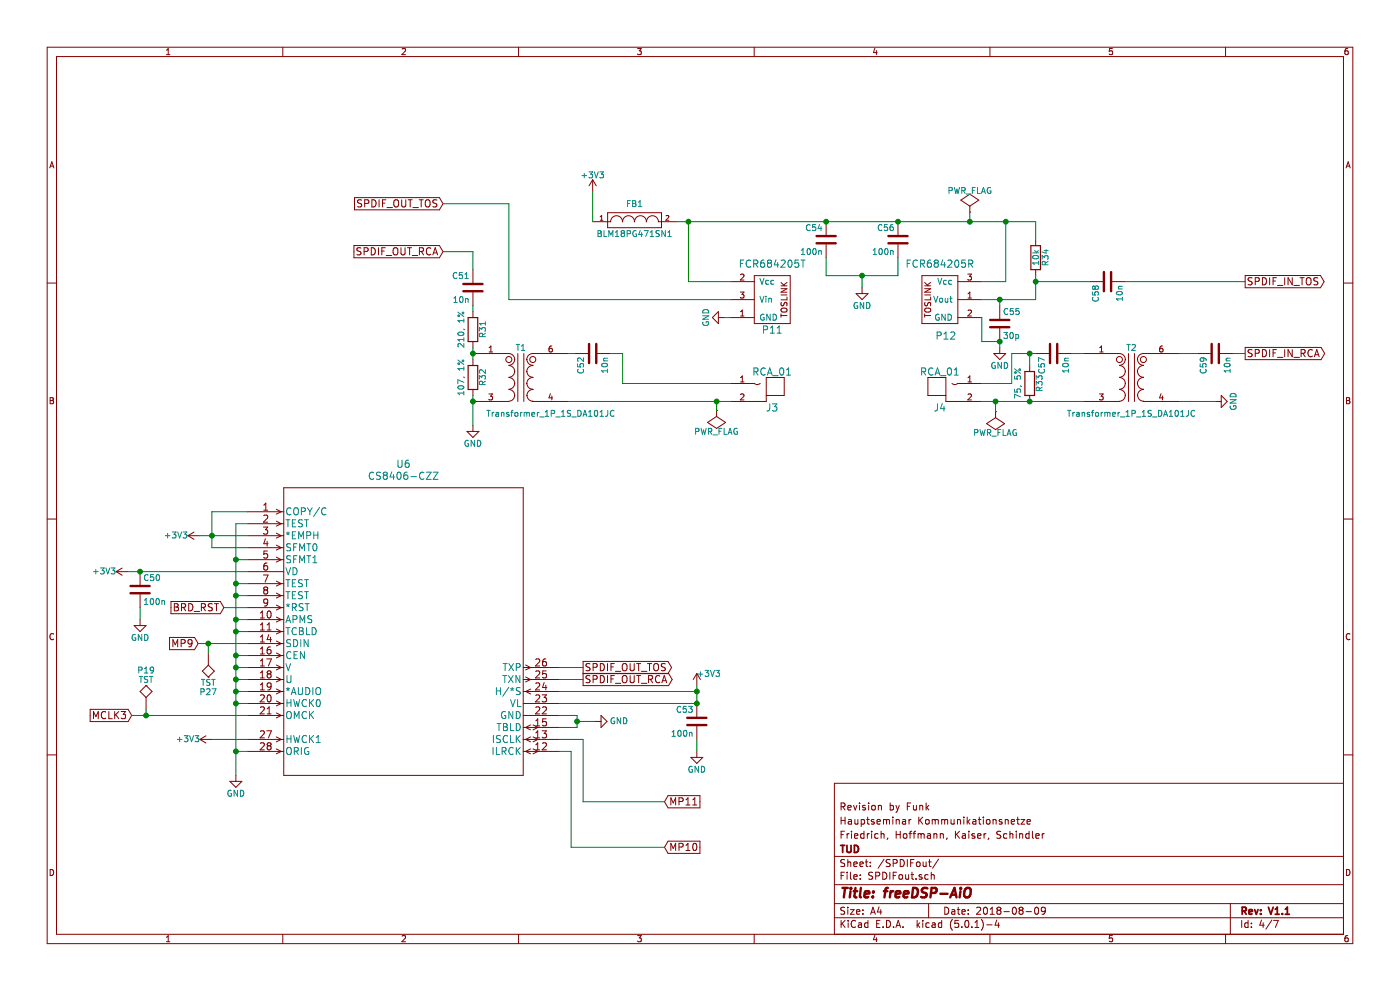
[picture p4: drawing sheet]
EESchema Schematic File Version 4
LIBS:smd_aio-cache
EELAYER 26 0
EELAYER END
$Descr A4 11693 8268
encoding utf-8
Sheet 4 7
Title "freeDSP-AiO"
Date "2018-08-09"
Rev "V1.1"
Comp "TUD"
Comment1 "Friedrich, Hoffmann, Kaiser, Schindler"
Comment2 "Hauptseminar Kommunikationsnetze"
Comment3 "Revision by Funk"
Comment4 ""
$EndDescr
$Comp
L smd_aio-rescue:CS8406-CZZ U6
U 1 1
P 2070 4270
F 0 "U6" H 3370 4670 60  0000 C CNN
F 1 "CS8406-CZZ" H 3370 4570 60  0000 C CNN
F 2 "footprints_CS8406-CZZ:CS8406-CZZ" H 3370 4510 60  0001 C CNN
F 3 "" H 2070 4270 60  0000 C CNN
	1    2070 4270
	1    0    0    -1  
$EndComp
$Comp
L smd_aio-rescue:GND #PWR090
U 1 1
P 1970 6470
F 0 "#PWR090" H 1970 6220 50  0001 C CNN
F 1 "GND" H 1970 6320 50  0000 C CNN
F 2 "" H 1970 6470 60  0000 C CNN
F 3 "" H 1970 6470 60  0000 C CNN
	1    1970 6470
	1    0    0    -1  
$EndComp
$Comp
L smd_aio-rescue:+3V3 #PWR091
U 1 1
P 1770 6170
F 0 "#PWR091" H 1770 6020 50  0001 C CNN
F 1 "+3V3" V 1770 6370 50  0000 C CNN
F 2 "" H 1770 6170 60  0000 C CNN
F 3 "" H 1770 6170 60  0000 C CNN
	1    1770 6170
	0    -1   -1   0   
$EndComp
$Comp
L smd_aio-rescue:+3V3 #PWR092
U 1 1
P 1670 4470
F 0 "#PWR092" H 1670 4320 50  0001 C CNN
F 1 "+3V3" V 1670 4670 50  0000 C CNN
F 2 "" H 1670 4470 60  0000 C CNN
F 3 "" H 1670 4470 60  0000 C CNN
	1    1670 4470
	0    -1   -1   0   
$EndComp
$Comp
L smd_aio-rescue:+3V3 #PWR093
U 1 1
P 1070 4770
F 0 "#PWR093" H 1070 4620 50  0001 C CNN
F 1 "+3V3" V 1070 4970 50  0000 C CNN
F 2 "" H 1070 4770 60  0000 C CNN
F 3 "" H 1070 4770 60  0000 C CNN
	1    1070 4770
	0    -1   -1   0   
$EndComp
$Comp
L smd_aio-rescue:C C50
U 1 1
P 1170 4920
F 0 "C50" H 1195 5020 50  0000 L CNN
F 1 "100n" H 1195 4820 50  0000 L CNN
F 2 "fdsp_capacitor:C_1206_HandSoldering" H 1208 4770 30  0001 C CNN
F 3 "" H 1170 4920 60  0000 C CNN
	1    1170 4920
	1    0    0    -1  
$EndComp
$Comp
L smd_aio-rescue:GND #PWR094
U 1 1
P 1170 5170
F 0 "#PWR094" H 1170 4920 50  0001 C CNN
F 1 "GND" H 1170 5020 50  0000 C CNN
F 2 "" H 1170 5170 60  0000 C CNN
F 3 "" H 1170 5170 60  0000 C CNN
	1    1170 5170
	1    0    0    -1  
$EndComp
Text GLabel 1870 5070 0    60   Input ~ 0
BRD_RST
Text GLabel 1655 5370 0    60   Input ~ 0
MP9
Text GLabel 5550 7070 2    60   Input ~ 0
MP10
Text GLabel 5550 6690 2    60   Input ~ 0
MP11
Text GLabel 1100 5970 0    60   Input ~ 0
MCLK3
$Comp
L smd_aio-rescue:GND #PWR095
U 1 1
P 4970 6020
F 0 "#PWR095" H 4970 5770 50  0001 C CNN
F 1 "GND" V 4970 5820 50  0000 C CNN
F 2 "" H 4970 6020 60  0000 C CNN
F 3 "" H 4970 6020 60  0000 C CNN
	1    4970 6020
	0    -1   -1   0   
$EndComp
Text GLabel 4870 5570 2    60   Output ~ 0
SPDIF_OUT_TOS
$Comp
L smd_aio-rescue:+3V3 #PWR096
U 1 1
P 5820 5720
F 0 "#PWR096" H 5820 5570 50  0001 C CNN
F 1 "+3V3" H 5720 5820 50  0000 C CNN
F 2 "" H 5820 5720 60  0000 C CNN
F 3 "" H 5820 5720 60  0000 C CNN
	1    5820 5720
	-1   0    0    -1  
$EndComp
$Comp
L smd_aio-rescue:C C53
U 1 1
P 5820 6020
F 0 "C53" H 5845 6120 50  0000 L CNN
F 1 "100n" H 5845 5920 50  0000 L CNN
F 2 "fdsp_capacitor:C_1206_HandSoldering" H 5858 5870 30  0001 C CNN
F 3 "" H 5820 6020 60  0000 C CNN
	1    5820 6020
	-1   0    0    -1  
$EndComp
$Comp
L smd_aio-rescue:GND #PWR097
U 1 1
P 5820 6270
F 0 "#PWR097" H 5820 6020 50  0001 C CNN
F 1 "GND" H 5820 6120 50  0000 C CNN
F 2 "" H 5820 6270 60  0000 C CNN
F 3 "" H 5820 6270 60  0000 C CNN
	1    5820 6270
	-1   0    0    -1  
$EndComp
$Comp
L smd_aio-rescue:Transformer_1P_1S_DA101MC T1
U 1 1
P 4350 3150
F 0 "T1" H 4350 3400 50  0000 C CNN
F 1 "Transformer_1P_1S_DA101JC" H 4600 2850 50  0000 C CNN
F 2 "DA101JC:DA101JC" H 4350 3150 50  0001 C CNN
F 3 "" H 4350 3150 50  0001 C CNN
	1    4350 3150
	1    0    0    -1  
$EndComp
$Comp
L smd_aio-rescue:Transformer_1P_1S_DA101MC T2
U 1 1
P 9450 3150
F 0 "T2" H 9450 3400 50  0000 C CNN
F 1 "Transformer_1P_1S_DA101JC" H 9450 2850 50  0000 C CNN
F 2 "DA101JC:DA101JC" H 9450 3150 50  0001 C CNN
F 3 "" H 9450 3150 50  0001 C CNN
	1    9450 3150
	1    0    0    -1  
$EndComp
$Comp
L smd_aio-rescue:C C52
U 1 1
P 4950 2950
F 0 "C52" H 4975 3050 50  0000 L CNN
F 1 "10n" H 4975 2850 50  0000 L CNN
F 2 "fdsp_capacitor:C_1206_HandSoldering" H 4988 2800 30  0001 C CNN
F 3 "" H 4950 2950 60  0000 C CNN
	1    4950 2950
	0    -1   1    0   
$EndComp
$Comp
L smd_aio-rescue:C C54
U 1 1
P 6900 2000
F 0 "C54" H 6925 2100 50  0000 L CNN
F 1 "100n" H 6925 1900 50  0000 L CNN
F 2 "fdsp_capacitor:C_1206_HandSoldering" H 6938 1850 30  0001 C CNN
F 3 "" H 6900 2000 60  0000 C CNN
	1    6900 2000
	-1   0    0    -1  
$EndComp
$Comp
L smd_aio-rescue:C C56
U 1 1
P 7500 2000
F 0 "C56" H 7525 2100 50  0000 L CNN
F 1 "100n" H 7525 1900 50  0000 L CNN
F 2 "fdsp_capacitor:C_1206_HandSoldering" H 7538 1850 30  0001 C CNN
F 3 "" H 7500 2000 60  0000 C CNN
	1    7500 2000
	-1   0    0    -1  
$EndComp
$Comp
L smd_aio-rescue:C C51
U 1 1
P 3950 2400
F 0 "C51" H 3975 2500 50  0000 L CNN
F 1 "10n" H 3975 2300 50  0000 L CNN
F 2 "fdsp_capacitor:C_1206_HandSoldering" H 3988 2250 30  0001 C CNN
F 3 "" H 3950 2400 60  0000 C CNN
	1    3950 2400
	-1   0    0    -1  
$EndComp
$Comp
L smd_aio-rescue:C C57
U 1 1
P 8800 2950
F 0 "C57" H 8825 3050 50  0000 L CNN
F 1 "10n" H 8825 2850 50  0000 L CNN
F 2 "fdsp_capacitor:C_1206_HandSoldering" H 8838 2800 30  0001 C CNN
F 3 "" H 8800 2950 60  0000 C CNN
	1    8800 2950
	0    -1   1    0   
$EndComp
$Comp
L smd_aio-rescue:C C59
U 1 1
P 10150 2950
F 0 "C59" H 10175 3050 50  0000 L CNN
F 1 "10n" H 10175 2850 50  0000 L CNN
F 2 "fdsp_capacitor:C_1206_HandSoldering" H 10188 2800 30  0001 C CNN
F 3 "" H 10150 2950 60  0000 C CNN
	1    10150 2950
	0    -1   1    0   
$EndComp
$Comp
L smd_aio-rescue:R R32
U 1 1
P 3950 3150
F 0 "R32" V 4030 3150 50  0000 C CNN
F 1 "107, 1%" V 3850 3150 50  0000 C CNN
F 2 "fdsp_resistor:R_1206_HandSoldering" V 3880 3150 30  0001 C CNN
F 3 "" H 3950 3150 30  0000 C CNN
	1    3950 3150
	1    0    0    -1  
$EndComp
$Comp
L smd_aio-rescue:R R31
U 1 1
P 3950 2750
F 0 "R31" V 4030 2750 50  0000 C CNN
F 1 "210, 1%" V 3850 2750 50  0000 C CNN
F 2 "fdsp_resistor:R_1206_HandSoldering" V 3880 2750 30  0001 C CNN
F 3 "" H 3950 2750 30  0000 C CNN
	1    3950 2750
	1    0    0    -1  
$EndComp
$Comp
L smd_aio-rescue:R R34
U 1 1
P 8650 2150
F 0 "R34" V 8730 2150 50  0000 C CNN
F 1 "10k" V 8650 2150 50  0000 C CNN
F 2 "fdsp_resistor:R_1206_HandSoldering" V 8580 2150 30  0001 C CNN
F 3 "" H 8650 2150 30  0000 C CNN
	1    8650 2150
	1    0    0    -1  
$EndComp
$Comp
L smd_aio-rescue:R R33
U 1 1
P 8600 3200
F 0 "R33" V 8680 3200 50  0000 C CNN
F 1 "75, 5%" V 8500 3200 50  0000 C CNN
F 2 "fdsp_resistor:R_1206_HandSoldering" V 8530 3200 30  0001 C CNN
F 3 "" H 8600 3200 30  0000 C CNN
	1    8600 3200
	1    0    0    -1  
$EndComp
$Comp
L smd_aio-rescue:GND #PWR098
U 1 1
P 3950 3550
F 0 "#PWR098" H 3950 3300 50  0001 C CNN
F 1 "GND" H 3950 3400 50  0000 C CNN
F 2 "" H 3950 3550 60  0000 C CNN
F 3 "" H 3950 3550 60  0000 C CNN
	1    3950 3550
	1    0    0    -1  
$EndComp
$Comp
L smd_aio-rescue:C C58
U 1 1
P 9250 2350
F 0 "C58" H 9275 2450 50  0000 L CNN
F 1 "10n" H 9275 2250 50  0000 L CNN
F 2 "fdsp_capacitor:C_1206_HandSoldering" H 9288 2200 30  0001 C CNN
F 3 "" H 9250 2350 60  0000 C CNN
	1    9250 2350
	0    -1   1    0   
$EndComp
$Comp
L smd_aio-rescue:GND #PWR099
U 1 1
P 7200 2400
F 0 "#PWR099" H 7200 2150 50  0001 C CNN
F 1 "GND" H 7200 2250 50  0000 C CNN
F 2 "" H 7200 2400 60  0000 C CNN
F 3 "" H 7200 2400 60  0000 C CNN
	1    7200 2400
	1    0    0    -1  
$EndComp
Text GLabel 3700 1700 0    60   Input ~ 0
SPDIF_OUT_TOS
Text GLabel 10400 2350 2    60   Output ~ 0
SPDIF_IN_TOS
$Comp
L smd_aio-rescue:GND #PWR0100
U 1 1
P 6050 2650
F 0 "#PWR0100" H 6050 2400 50  0001 C CNN
F 1 "GND" H 6050 2500 50  0000 C CNN
F 2 "" H 6050 2650 60  0000 C CNN
F 3 "" H 6050 2650 60  0000 C CNN
	1    6050 2650
	0    1    1    0   
$EndComp
$Comp
L smd_aio-rescue:GND #PWR0101
U 1 1
P 10150 3350
F 0 "#PWR0101" H 10150 3100 50  0001 C CNN
F 1 "GND" H 10150 3200 50  0000 C CNN
F 2 "" H 10150 3350 60  0000 C CNN
F 3 "" H 10150 3350 60  0000 C CNN
	1    10150 3350
	0    -1   -1   0   
$EndComp
$Comp
L smd_aio-rescue:FILTER FB1
U 1 1
P 5300 1850
F 0 "FB1" H 5300 2000 50  0000 C CNN
F 1 "BLM18PG471SN1" H 5300 1750 50  0000 C CNN
F 2 "fdsp_resistor:R_0603_HandSoldering" H 5300 1850 50  0001 C CNN
F 3 "" H 5300 1850 50  0000 C CNN
	1    5300 1850
	1    0    0    -1  
$EndComp
$Comp
L smd_aio-rescue:+3V3 #PWR0102
U 1 1
P 4950 1600
F 0 "#PWR0102" H 4950 1450 50  0001 C CNN
F 1 "+3V3" H 4950 1740 50  0000 C CNN
F 2 "" H 4950 1600 60  0000 C CNN
F 3 "" H 4950 1600 60  0000 C CNN
	1    4950 1600
	1    0    0    -1  
$EndComp
NoConn ~ -450 5300
$Comp
L smd_aio-rescue:PWR_FLAG #FLG0103
U 1 1
P 8315 3435
F 0 "#FLG0103" H 8315 3530 50  0001 C CNN
F 1 "PWR_FLAG" H 8315 3615 50  0000 C CNN
F 2 "" H 8315 3435 50  0000 C CNN
F 3 "" H 8315 3435 50  0000 C CNN
	1    8315 3435
	-1   0    0    1   
$EndComp
$Comp
L smd_aio-rescue:PWR_FLAG #FLG0104
U 1 1
P 5985 3425
F 0 "#FLG0104" H 5985 3520 50  0001 C CNN
F 1 "PWR_FLAG" H 5985 3605 50  0000 C CNN
F 2 "" H 5985 3425 50  0000 C CNN
F 3 "" H 5985 3425 50  0000 C CNN
	1    5985 3425
	-1   0    0    1   
$EndComp
$Comp
L smd_aio-rescue:PWR_FLAG #FLG0105
U 1 1
P 8100 1770
F 0 "#FLG0105" H 8100 1865 50  0001 C CNN
F 1 "PWR_FLAG" H 8100 1950 50  0000 C CNN
F 2 "" H 8100 1770 50  0000 C CNN
F 3 "" H 8100 1770 50  0000 C CNN
	1    8100 1770
	1    0    0    -1  
$EndComp
$Comp
L smd_aio-rescue:FCR684205R P12
U 1 1
P 7900 2200
F 0 "P12" H 7900 1600 60  0000 C CNN
F 1 "FCR684205R" H 7850 2200 60  0000 C CNN
F 2 "FCR684205:FC684205_R_T" H 7850 2200 60  0001 C CNN
F 3 "" H 7850 2200 60  0001 C CNN
	1    7900 2200
	1    0    0    -1  
$EndComp
$Comp
L smd_aio-rescue:FCR684205T P11
U 1 1
P 6400 2200
F 0 "P11" H 6450 1650 60  0000 C CNN
F 1 "FCR684205T" H 6450 2200 60  0000 C CNN
F 2 "FCR684205:FC684205_R_T" H 6450 2200 60  0001 C CNN
F 3 "" H 6450 2200 60  0001 C CNN
	1    6400 2200
	1    0    0    -1  
$EndComp
$Comp
L smd_aio-rescue:RCA_01 J4
U 1 1
P 7900 3300
F 0 "J4" H 7850 3200 60  0000 C CNN
F 1 "RCA_01" H 7850 3500 60  0000 C CNN
F 2 "fdsp_connector:RCA_RCJ-01x" H 7900 3300 60  0001 C CNN
F 3 "" H 7900 3300 60  0000 C CNN
	1    7900 3300
	1    0    0    -1  
$EndComp
$Comp
L smd_aio-rescue:RCA_01 J3
U 1 1
P 6400 3300
F 0 "J3" H 6350 3200 60  0000 C CNN
F 1 "RCA_01" H 6350 3500 60  0000 C CNN
F 2 "fdsp_connector:RCA_RCJ-01x" H 6400 3300 60  0001 C CNN
F 3 "" H 6400 3300 60  0000 C CNN
	1    6400 3300
	-1   0    0    -1  
$EndComp
$Comp
L smd_aio-rescue:C C55
U 1 1
P 8350 2700
F 0 "C55" H 8375 2800 50  0000 L CNN
F 1 "30p" H 8375 2600 50  0000 L CNN
F 2 "fdsp_capacitor:C_1206_HandSoldering" H 8388 2550 30  0001 C CNN
F 3 "" H 8350 2700 60  0000 C CNN
	1    8350 2700
	1    0    0    -1  
$EndComp
$Comp
L smd_aio-rescue:GND #PWR0106
U 1 1
P 8350 2900
F 0 "#PWR0106" H 8350 2650 50  0001 C CNN
F 1 "GND" H 8350 2750 50  0000 C CNN
F 2 "" H 8350 2900 60  0000 C CNN
F 3 "" H 8350 2900 60  0000 C CNN
	1    8350 2900
	1    0    0    -1  
$EndComp
Connection ~ 8350 2850
Wire Wire Line
	8200 2850 8350 2850
Wire Wire Line
	8350 2850 8350 2900
Wire Wire Line
	8200 2650 8200 2850
Connection ~ 7200 2300
Wire Wire Line
	7200 2400 7200 2300
Connection ~ 8100 1850
Wire Wire Line
	8100 1850 8100 1770
Connection ~ 5985 3350
Wire Wire Line
	5985 3425 5985 3350
Connection ~ 8315 3350
Wire Wire Line
	8315 3435 8315 3350
Wire Wire Line
	4950 1600 4950 1850
Connection ~ 5750 1850
Wire Wire Line
	3700 1700 4250 1700
Wire Wire Line
	4250 1700 4250 2500
Wire Wire Line
	5200 2950 5100 2950
Wire Wire Line
	5200 3200 5200 2950
Wire Wire Line
	6050 2650 6100 2650
Wire Wire Line
	9850 3350 10150 3350
Wire Wire Line
	9400 2350 10400 2350
Wire Wire Line
	5200 3200 6100 3200
Wire Wire Line
	4750 2950 4800 2950
Wire Wire Line
	7500 2300 7500 2150
Wire Wire Line
	6900 2300 7200 2300
Wire Wire Line
	6900 2150 6900 2300
Connection ~ 8400 1850
Wire Wire Line
	8400 1850 8400 2350
Wire Wire Line
	8400 2350 8200 2350
Wire Wire Line
	8650 1850 8650 2000
Connection ~ 6900 1850
Wire Wire Line
	5750 2350 5750 1850
Wire Wire Line
	5750 2350 6100 2350
Connection ~ 8650 2350
Wire Wire Line
	8650 2350 9100 2350
Wire Wire Line
	8650 2500 8650 2350
Wire Wire Line
	8200 2500 8350 2500
Wire Wire Line
	9850 2950 10000 2950
Wire Wire Line
	8950 2950 9050 2950
Connection ~ 8600 2950
Wire Wire Line
	8600 3050 8600 2950
Wire Wire Line
	8450 2950 8600 2950
Wire Wire Line
	8450 3200 8450 2950
Wire Wire Line
	8200 3200 8450 3200
Connection ~ 8600 3350
Wire Wire Line
	8200 3350 8315 3350
Connection ~ 3950 3350
Wire Wire Line
	3950 3300 3950 3350
Connection ~ 3950 2950
Wire Wire Line
	3950 2900 3950 2950
Wire Wire Line
	3950 2550 3950 2600
Wire Wire Line
	4750 3350 5985 3350
Connection ~ 1770 4470
Wire Wire Line
	2070 4270 1770 4270
Wire Wire Line
	1970 4370 1970 4670
Wire Wire Line
	5820 6170 5820 6270
Connection ~ 5820 5870
Wire Wire Line
	4670 5570 4870 5570
Connection ~ 4820 6020
Wire Wire Line
	4820 6070 4670 6070
Wire Wire Line
	4820 6020 4970 6020
Wire Wire Line
	4820 5970 4820 6020
Wire Wire Line
	4670 5970 4820 5970
Wire Wire Line
	1100 5970 1220 5970
Wire Wire Line
	4670 6170 4870 6170
Wire Wire Line
	1655 5370 1740 5370
Wire Wire Line
	2070 5070 1870 5070
Wire Wire Line
	1170 5070 1170 5170
Connection ~ 1170 4770
Wire Wire Line
	1070 4770 1170 4770
Wire Wire Line
	1770 4570 2070 4570
Wire Wire Line
	1770 4270 1770 4470
Wire Wire Line
	1670 4470 1770 4470
Wire Wire Line
	1770 6170 2070 6170
Connection ~ 1970 5870
Wire Wire Line
	1970 5870 2070 5870
Connection ~ 1970 5770
Wire Wire Line
	1970 5770 2070 5770
Connection ~ 1970 5670
Wire Wire Line
	1970 5670 2070 5670
Connection ~ 1970 5570
Wire Wire Line
	1970 5570 2070 5570
Connection ~ 1970 5470
Wire Wire Line
	1970 5470 2070 5470
Connection ~ 1970 6270
Wire Wire Line
	1970 6270 2070 6270
Connection ~ 1970 5270
Wire Wire Line
	1970 5270 2070 5270
Connection ~ 1970 5170
Wire Wire Line
	1970 5170 2070 5170
Connection ~ 1970 4970
Wire Wire Line
	1970 4970 2070 4970
Connection ~ 1970 4870
Wire Wire Line
	1970 4870 2070 4870
Connection ~ 1970 4670
Wire Wire Line
	2070 4670 1970 4670
Wire Wire Line
	2070 4370 1970 4370
Wire Wire Line
	5650 1850 5750 1850
Connection ~ 7500 1850
Wire Wire Line
	4250 2500 6100 2500
$Comp
L smd_aio-rescue:TST P19
U 1 1
P 1220 5920
F 0 "P19" H 1220 6220 50  0000 C BNN
F 1 "TST" H 1220 6170 50  0000 C CNN
F 2 "fdsp_misc:Measurement_Point_Round-SMD-Pad_Small" H 1220 5920 50  0001 C CNN
F 3 "" H 1220 5920 50  0000 C CNN
	1    1220 5920
	1    0    0    -1  
$EndComp
Wire Wire Line
	1220 5920 1220 5970
Connection ~ 1220 5970
Wire Wire Line
	8350 2550 8350 2500
Connection ~ 8350 2500
Wire Wire Line
	4670 5770 5820 5770
Wire Wire Line
	5820 5870 5820 5770
Wire Wire Line
	4670 5870 5820 5870
Connection ~ 5820 5770
$Comp
L smd_aio-rescue:TST P27
U 1 1
P 1740 5450
F 0 "P27" H 1740 5750 50  0000 C BNN
F 1 "TST" H 1740 5700 50  0000 C CNN
F 2 "fdsp_misc:Measurement_Point_Round-SMD-Pad_Small" H 1740 5450 50  0001 C CNN
F 3 "" H 1740 5450 50  0000 C CNN
	1    1740 5450
	-1   0    0    1   
$EndComp
Wire Wire Line
	1740 5450 1740 5370
Connection ~ 1740 5370
Text GLabel 3700 2100 0    60   Input ~ 0
SPDIF_OUT_RCA
Wire Wire Line
	3950 2250 3950 2100
Wire Wire Line
	3950 2100 3700 2100
Text GLabel 10400 2950 2    60   Output ~ 0
SPDIF_IN_RCA
Wire Wire Line
	10300 2950 10400 2950
Text GLabel 4870 5670 2    60   Output ~ 0
SPDIF_OUT_RCA
Wire Wire Line
	4670 5670 4870 5670
Wire Wire Line
	7200 2300 7500 2300
Wire Wire Line
	8100 1850 8400 1850
Wire Wire Line
	5985 3350 6100 3350
Wire Wire Line
	8315 3350 8600 3350
Wire Wire Line
	5750 1850 6900 1850
Wire Wire Line
	8400 1850 8650 1850
Wire Wire Line
	6900 1850 7500 1850
Wire Wire Line
	8650 2350 8650 2300
Wire Wire Line
	8600 2950 8650 2950
Wire Wire Line
	8600 3350 9050 3350
Wire Wire Line
	3950 3350 3950 3550
Wire Wire Line
	3950 2950 3950 3000
Wire Wire Line
	1770 4470 1770 4570
Wire Wire Line
	1770 4470 2070 4470
Wire Wire Line
	4820 6020 4820 6070
Wire Wire Line
	1170 4770 2070 4770
Wire Wire Line
	1970 5870 1970 6270
Wire Wire Line
	1970 5770 1970 5870
Wire Wire Line
	1970 5670 1970 5770
Wire Wire Line
	1970 5570 1970 5670
Wire Wire Line
	1970 5470 1970 5570
Wire Wire Line
	1970 6270 1970 6470
Wire Wire Line
	1970 5270 1970 5470
Wire Wire Line
	1970 5170 1970 5270
Wire Wire Line
	1970 4970 1970 5170
Wire Wire Line
	1970 4870 1970 4970
Wire Wire Line
	1970 4670 1970 4870
Wire Wire Line
	7500 1850 8100 1850
Wire Wire Line
	1220 5970 2070 5970
Wire Wire Line
	8350 2500 8650 2500
Wire Wire Line
	5820 5770 5820 5720
Wire Wire Line
	1740 5370 2070 5370
Wire Wire Line
	4870 6170 4870 6690
Wire Wire Line
	4670 6270 4770 6270
Wire Wire Line
	4770 6270 4770 7070
Wire Wire Line
	4870 6690 5550 6690
Wire Wire Line
	4770 7070 5550 7070
$EndSCHEMATC
